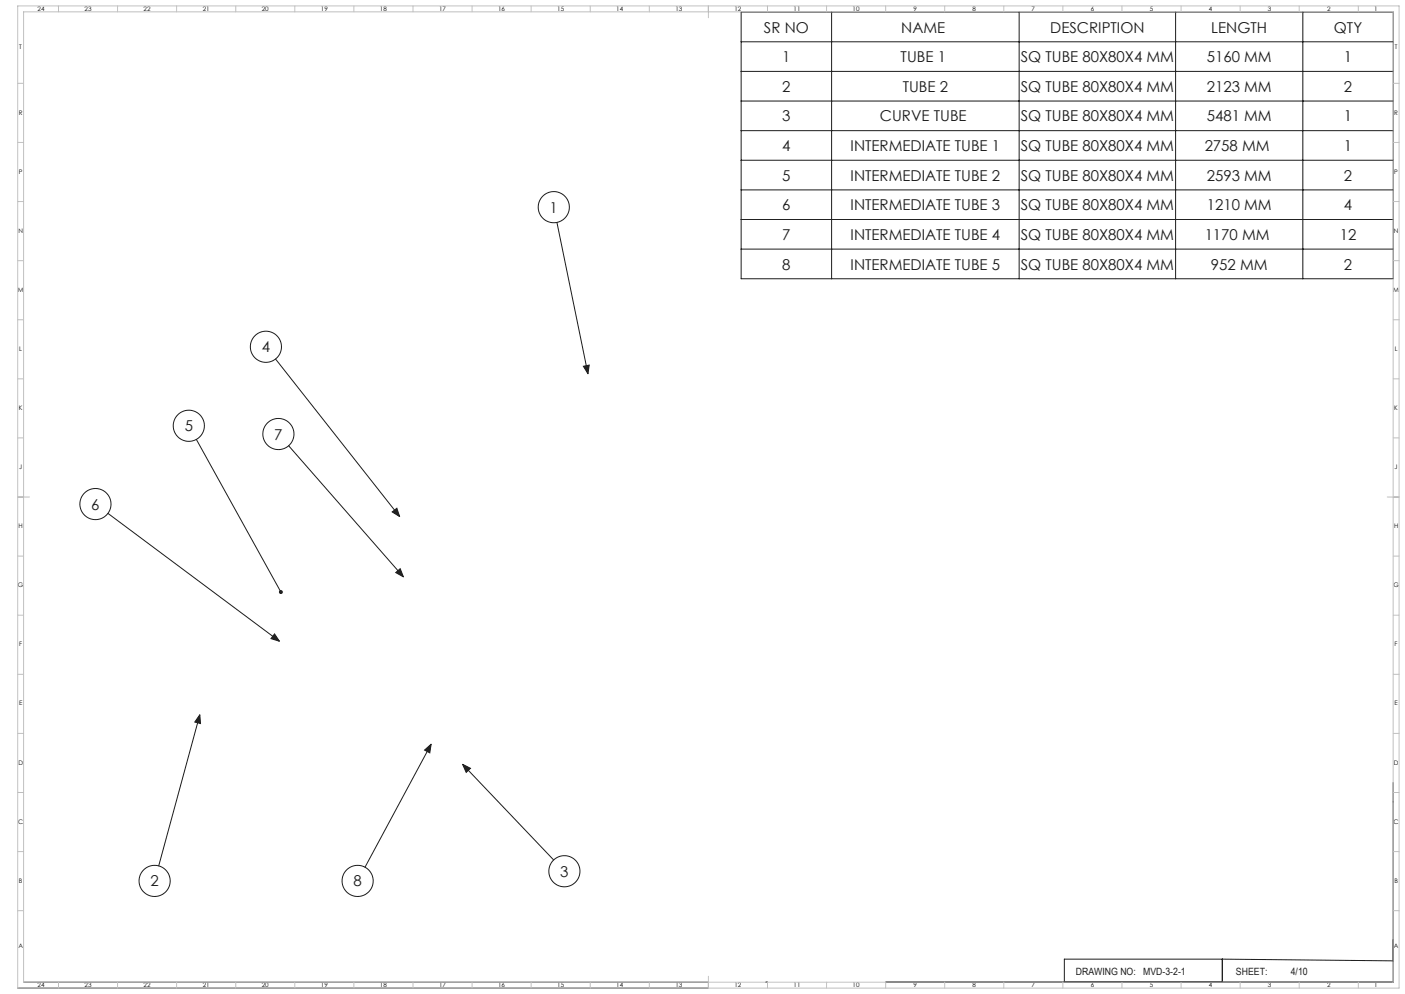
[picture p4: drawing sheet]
<svg xmlns="http://www.w3.org/2000/svg" width="1189mm" height="841mm" viewBox="0 0 1189 841" stroke-linecap="round" stroke-linejoin="round" font-family="sans-serif">
<g fill="none" stroke="#191924" stroke-width=".85">
<path d="M627 10h552v226h-552zM704 10v226M862 10v226M995 10v226M1103 10v226M627 35h552M627 60h552M627 85h552M627 111h552M627 136h552M627 161h552M471 188l27 128"/>
<path d="M627 186h552M627 211h552M233 304l105 133M494 310l5-1-1 7zM166 372l72 129M244 377l97 111M91 434l145 109M332 433l4-3 2 7zM335 484l4-3 2 7zM232 536l4 7-7-3zM169 605l1 7-5-1zM169 605l-35 128"/>
<path d="M359 635l6-5-1 7zM365 630l-56 104M392 647l6 3-3 3zM392 647l77 81M1179 662v169h-430M1034 812h-133v19M1034 812v19M1034 812l145 1M15 836h584M20 831h579M648 831h1"/>
<circle cx="469" cy="175" r="13"/>
<circle cx="225" cy="293" r="13"/>
<circle cx="160" cy="360" r="13"/>
<circle cx="236" cy="367" r="13"/>
<circle cx="81" cy="426" r="13"/>
<circle cx="478" cy="737" r="13"/>
<circle cx="131" cy="745" r="13"/>
<circle cx="303" cy="745" r="13"/>
</g>
<g fill="none" stroke="#c0c0c0" stroke-width=".85">
<path d="M15 5h1169v831h-1169zM20 10h1159v821h-1159zM49 5v5M99 5v5M149 5v5M199 5v5M249 5v5M299 5v5M349 5v5M399 5v5M449 5v5M499 5v5"/>
<path d="M549 5v5M599 5v10M649 5v5M699 5v5M749 5v5M799 5v5M849 5v5M899 5v5M949 5v5M999 5v5M1049 5v5M1099 5v5"/>
<path d="M1149 5v5M15 71h5M1179 71h5M15 121h5M1179 121h5M15 171h5M1179 171h5M15 221h5M1179 221h5M15 271h5M1179 271h5M15 321h5"/>
<path d="M1179 321h5M15 371h5M1179 371h5M15 421h10M1174 421h10M15 471h5M1179 471h5M15 521h5M1179 521h5M15 571h5M1179 571h5M15 621h5"/>
<path d="M1179 621h5M15 671h5M1179 671h5M15 721h5M1179 721h5M15 771h5M1179 771h5M49 831v5M99 831v5M149 831v5M199 831v5M249 831v5"/>
<path d="M299 831v5M349 831v5M399 831v5M449 831v5M499 831v5M549 831v5M599 826v10M649 831v5M699 831v5M749 831v5M799 831v5M849 831v5"/>
<path d="M899 831v5M949 831v5M999 831v5M1049 831v5M1099 831v5M1149 831v5"/>
</g>
<path d="M494 310l5-1-1 7zM169 605l1 7-5-1zM392 647l6 3-3 3zM332 433l4-3 2 7zM237 500l-1 2h2v-1l1 1v-1v-1l-1-1zM232 536l4 7-7-3zM335 484l4-3 2 7zM359 635l6-5-1 7z" fill="#191924"/>
<g font-size="12.7" fill="#191924">
<text x="647" y="28">SR NO</text>
<text x="763" y="28">NAME</text>
<text x="889" y="28">DESCRIPTION</text>
<text x="1025" y="28">LENGTH</text>
<text x="1129" y="28">QTY</text>
<text x="662" y="53">1</text>
<text x="762" y="53">TUBE 1</text>
<text x="864" y="53">SQ TUBE 80X80X4 MM</text>
<text x="1021" y="53">5160 MM</text>
<text x="1137" y="53">1</text>
<text x="662" y="78">2</text>
<text x="764" y="78">TUBE 2</text>
<text x="864" y="78">SQ TUBE 80X80X4 MM</text>
<text x="1021" y="78">2123 MM</text>
<text x="1137" y="78">2</text>
<text x="662" y="103">3</text>
<text x="745" y="103">CURVE TUBE</text>
<text x="864" y="103">SQ TUBE 80X80X4 MM</text>
<text x="1021" y="103">5481 MM</text>
<text x="1137" y="103">1</text>
<text x="662" y="128">4</text>
<text x="720" y="128">INTERMEDIATE TUBE 1</text>
<text x="864" y="128">SQ TUBE 80X80X4 MM</text>
<text x="1019" y="128">2758 MM</text>
<text x="1137" y="128">1</text>
<text x="662" y="153">5</text>
<text x="720" y="153">INTERMEDIATE TUBE 2</text>
<text x="864" y="153">SQ TUBE 80X80X4 MM</text>
<text x="1021" y="153">2593 MM</text>
<text x="1137" y="153">2</text>
<text x="465" y="180">1</text>
<text x="662" y="178">6</text>
<text x="720" y="178">INTERMEDIATE TUBE 3</text>
<text x="864" y="178">SQ TUBE 80X80X4 MM</text>
<text x="1021" y="178">1210 MM</text>
<text x="1137" y="178">4</text>
<text x="662" y="203">7</text>
<text x="720" y="203">INTERMEDIATE TUBE 4</text>
<text x="864" y="203">SQ TUBE 80X80X4 MM</text>
<text x="1019" y="203">1170 MM</text>
<text x="1134" y="203">12</text>
<text x="662" y="228">8</text>
<text x="720" y="228">INTERMEDIATE TUBE 5</text>
<text x="864" y="228">SQ TUBE 80X80X4 MM</text>
<text x="1025" y="228">952 MM</text>
<text x="1137" y="228">2</text>
<text x="222" y="298">4</text>
<text x="156" y="365">5</text>
<text x="232" y="372">7</text>
<text x="77" y="431">6</text>
<text x="474" y="742">3</text>
<text x="127" y="750">2</text>
<text x="299" y="750">8</text>
</g>
<g font-size="8.5" fill="#191924">
<text x="910" y="825">DRAWING NO:</text>
<text x="967" y="825">MVD-3-2-1</text>
<text x="1046" y="825">SHEET:</text>
<text x="1092" y="825">4/10</text>
</g>
<g font-size="5.3">
<text x="32" y="9">24</text>
<text x="72" y="9">23</text>
<text x="122" y="9">22</text>
<text x="172" y="9">21</text>
<text x="222" y="9">20</text>
<text x="272" y="9">19</text>
<text x="322" y="9">18</text>
<text x="372" y="9">17</text>
<text x="422" y="9">16</text>
<text x="472" y="9">15</text>
<text x="522" y="9">14</text>
<text x="572" y="9">13</text>
<text x="622" y="9">12</text>
<text x="672" y="9">11</text>
<text x="722" y="9">10</text>
<text x="773" y="9">9</text>
<text x="823" y="9">8</text>
<text x="873" y="9">7</text>
<text x="923" y="9">6</text>
<text x="973" y="9">5</text>
<text x="1023" y="9">4</text>
<text x="1073" y="9">3</text>
<text x="1123" y="9">2</text>
<text x="1163" y="9">1</text>
<text x="16" y="42">T</text>
<text x="1180" y="42">T</text>
<text x="16" y="97">R</text>
<text x="1180" y="97">R</text>
<text x="16" y="147">P</text>
<text x="1180" y="147">P</text>
<text x="16" y="197">N</text>
<text x="1180" y="197">N</text>
<text x="15" y="247">M</text>
<text x="1179" y="247">M</text>
<text x="16" y="297">L</text>
<text x="1180" y="297">L</text>
<text x="16" y="347">K</text>
<text x="1180" y="347">K</text>
<text x="16" y="397">J</text>
<text x="1180" y="397">J</text>
<text x="16" y="447">H</text>
<text x="1180" y="447">H</text>
<text x="15" y="497">G</text>
<text x="1179" y="497">G</text>
<text x="16" y="547">F</text>
<text x="1180" y="547">F</text>
<text x="16" y="597">E</text>
<text x="1180" y="597">E</text>
<text x="16" y="647">D</text>
<text x="1180" y="647">D</text>
<text x="15" y="697">C</text>
<text x="1179" y="697">C</text>
<text x="16" y="747">B</text>
<text x="1180" y="747">B</text>
<text x="16" y="802">A</text>
<text x="1180" y="802">A</text>
<text x="32" y="835">24</text>
<text x="72" y="835">23</text>
<text x="122" y="835">22</text>
<text x="172" y="835">21</text>
<text x="222" y="835">20</text>
<text x="272" y="835">19</text>
<text x="322" y="835">18</text>
<text x="372" y="835">17</text>
<text x="422" y="835">16</text>
<text x="472" y="835">15</text>
<text x="522" y="835">14</text>
<text x="572" y="835">13</text>
<text x="622" y="835">12</text>
<text x="672" y="835">11</text>
<text x="722" y="835">10</text>
<text x="773" y="835">9</text>
<text x="823" y="835">8</text>
<text x="873" y="835">7</text>
<text x="923" y="835">6</text>
<text x="973" y="835">5</text>
<text x="1023" y="835">4</text>
<text x="1073" y="835">3</text>
<text x="1123" y="835">2</text>
<text x="1163" y="835">1</text>
</g>
</svg>
